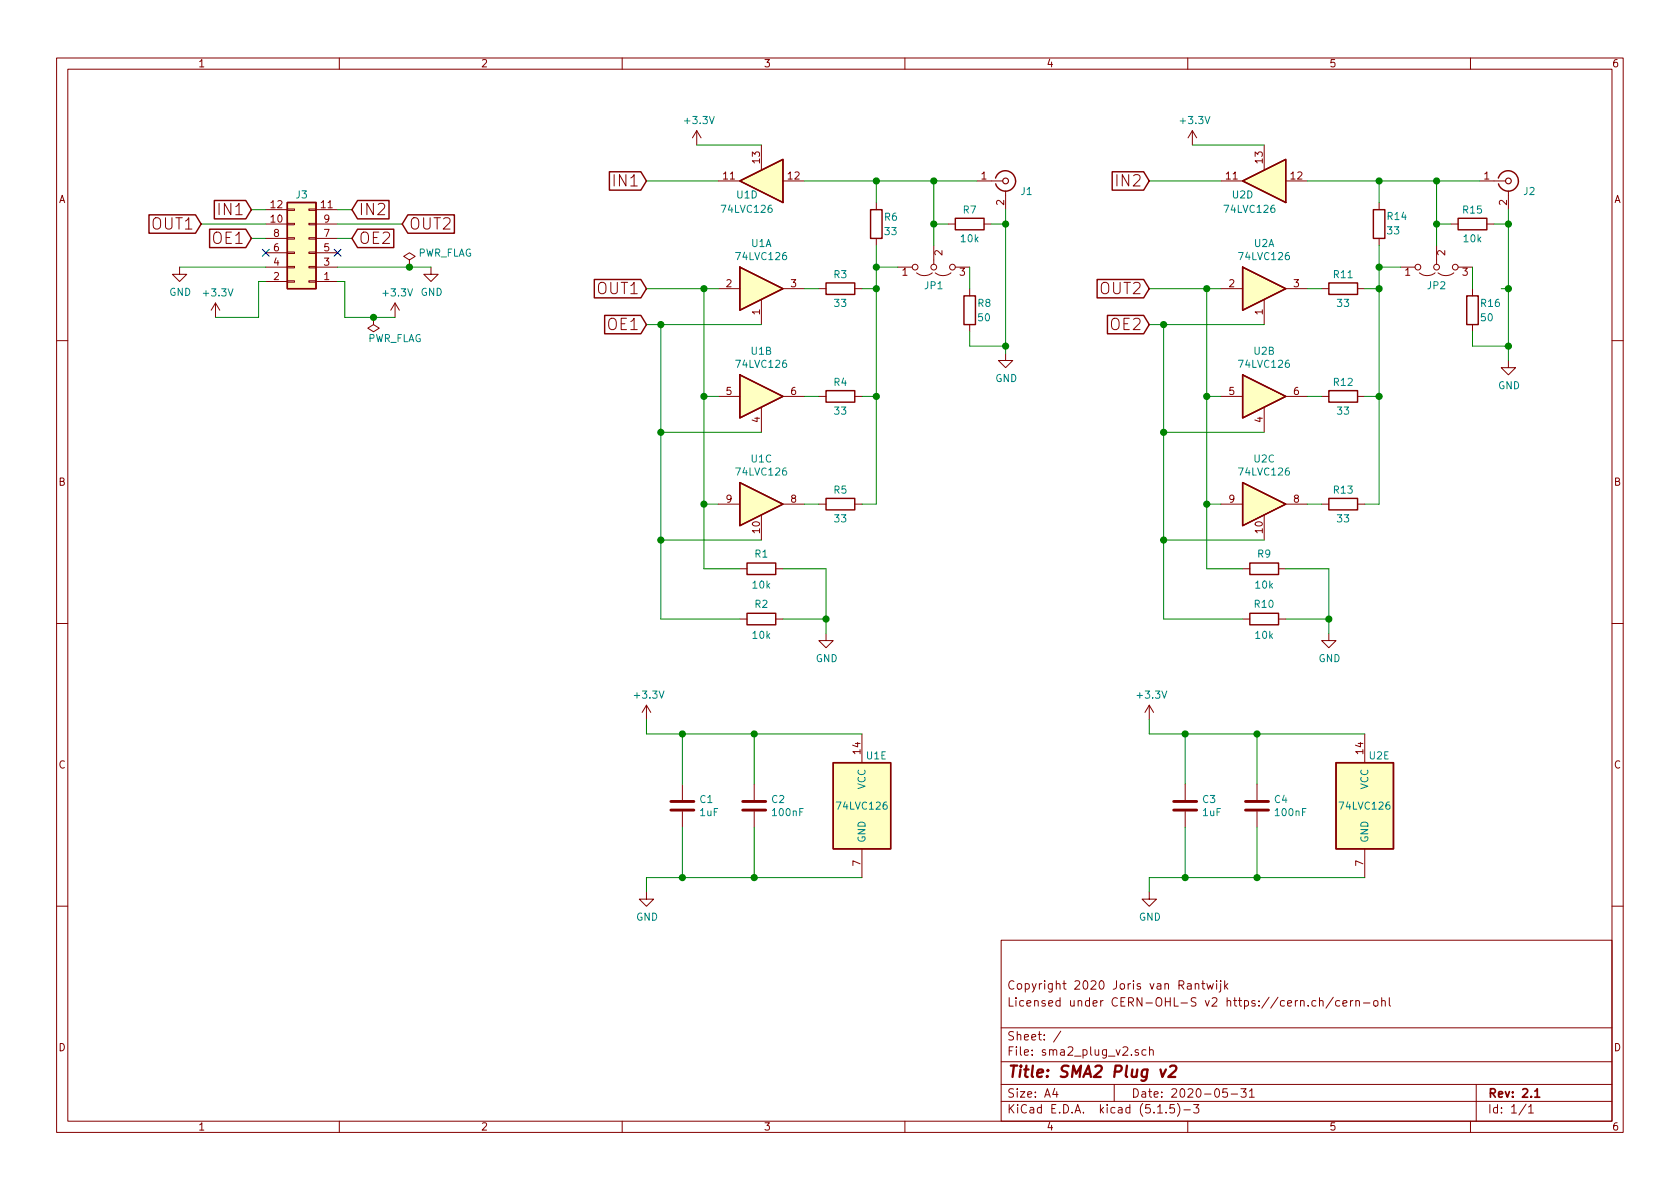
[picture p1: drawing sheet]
EESchema Schematic File Version 4
EELAYER 30 0
EELAYER END
$Descr A4 11693 8268
encoding utf-8
Sheet 1 1
Title "SMA2 Plug v2"
Date "2020-05-31"
Rev "2.1"
Comp ""
Comment1 "Licensed under CERN-OHL-S v2 https://cern.ch/cern-ohl"
Comment2 "Copyright 2020 Joris van Rantwijk"
Comment3 ""
Comment4 ""
$EndDescr
$Comp
L power:GND #PWR0101
U 1 1
P 1250 1850
F 0 "#PWR0101" H 1250 1600 50  0001 C CNN
F 1 "GND" H 1255 1677 50  0000 C CNN
F 2 "" H 1250 1850 50  0001 C CNN
F 3 "" H 1250 1850 50  0001 C CNN
	1    1250 1850
	1    0    0    -1  
$EndComp
$Comp
L power:+3.3V #PWR0102
U 1 1
P 1500 2200
F 0 "#PWR0102" H 1500 2050 50  0001 C CNN
F 1 "+3.3V" H 1515 2373 50  0000 C CNN
F 2 "" H 1500 2200 50  0001 C CNN
F 3 "" H 1500 2200 50  0001 C CNN
	1    1500 2200
	1    0    0    -1  
$EndComp
Text GLabel 2450 1450 2    79   Input ~ 0
IN2
Text GLabel 2450 1650 2    79   Input ~ 0
OE2
Text GLabel 2800 1550 2    79   Input ~ 0
OUT2
Wire Wire Line
	1850 1450 1750 1450
Wire Wire Line
	1850 1550 1400 1550
Wire Wire Line
	1850 1650 1750 1650
$Comp
L Connector_Generic:Conn_02x06_Odd_Even J3
U 1 1
P 2150 1750
F 0 "J3" H 2200 1350 50  0000 C CNN
F 1 "Conn_02x06_Top_Bottom" H 2200 2076 50  0001 C CNN
F 2 "Connector_PinHeader_2.54mm:PinHeader_2x06_P2.54mm_Horizontal" H 2150 1750 50  0001 C CNN
F 3 "~" H 2150 1750 50  0001 C CNN
	1    2150 1750
	-1   0    0    1   
$EndComp
Wire Wire Line
	1850 1950 1800 1950
Wire Wire Line
	1800 1950 1800 2200
$Comp
L power:GND #PWR0103
U 1 1
P 3000 1850
F 0 "#PWR0103" H 3000 1600 50  0001 C CNN
F 1 "GND" H 3005 1677 50  0000 C CNN
F 2 "" H 3000 1850 50  0001 C CNN
F 3 "" H 3000 1850 50  0001 C CNN
	1    3000 1850
	1    0    0    -1  
$EndComp
$Comp
L power:+3.3V #PWR0104
U 1 1
P 2750 2200
F 0 "#PWR0104" H 2750 2050 50  0001 C CNN
F 1 "+3.3V" H 2765 2373 50  0000 C CNN
F 2 "" H 2750 2200 50  0001 C CNN
F 3 "" H 2750 2200 50  0001 C CNN
	1    2750 2200
	1    0    0    -1  
$EndComp
Wire Wire Line
	2350 1950 2400 1950
Wire Wire Line
	2400 1950 2400 2200
Text GLabel 1750 1450 0    79   Input ~ 0
IN1
Wire Wire Line
	2350 1450 2450 1450
Text GLabel 1750 1650 0    79   Input ~ 0
OE1
Wire Wire Line
	2350 1650 2450 1650
Text GLabel 1400 1550 0    79   Input ~ 0
OUT1
Wire Wire Line
	2350 1550 2800 1550
NoConn ~ 1850 1750
NoConn ~ 2350 1750
$Comp
L 74xx:74LS126 U2
U 1 1
P 8800 2000
F 0 "U2" H 8800 2317 50  0000 C CNN
F 1 "74LVC126" H 8800 2226 50  0000 C CNN
F 2 "Package_SO:SOIC-14_3.9x8.7mm_P1.27mm" H 8800 2000 50  0001 C CNN
F 3 "http://www.ti.com/lit/gpn/sn74LS126" H 8800 2000 50  0001 C CNN
	1    8800 2000
	1    0    0    -1  
$EndComp
$Comp
L 74xx:74LS126 U2
U 2 1
P 8800 2750
F 0 "U2" H 8800 3067 50  0000 C CNN
F 1 "74LVC126" H 8800 2976 50  0000 C CNN
F 2 "Package_SO:SOIC-14_3.9x8.7mm_P1.27mm" H 8800 2750 50  0001 C CNN
F 3 "http://www.ti.com/lit/gpn/sn74LS126" H 8800 2750 50  0001 C CNN
	2    8800 2750
	1    0    0    -1  
$EndComp
Wire Wire Line
	8500 2000 8400 2000
Wire Wire Line
	8500 2750 8400 2750
Wire Wire Line
	8400 2750 8400 2000
Connection ~ 8400 2000
Wire Wire Line
	8400 2000 8000 2000
Wire Wire Line
	8800 3000 8100 3000
Wire Wire Line
	8100 3000 8100 2250
Wire Wire Line
	8000 2250 8100 2250
Wire Wire Line
	8100 2250 8800 2250
Connection ~ 8100 2250
$Comp
L 74xx:74LS126 U2
U 4 1
P 8800 1250
F 0 "U2" H 8950 1350 50  0000 C CNN
F 1 "74LVC126" H 8900 1450 50  0000 C CNN
F 2 "Package_SO:SOIC-14_3.9x8.7mm_P1.27mm" H 8800 1250 50  0001 C CNN
F 3 "http://www.ti.com/lit/gpn/sn74LS126" H 8800 1250 50  0001 C CNN
	4    8800 1250
	-1   0    0    1   
$EndComp
Wire Wire Line
	8500 3500 8400 3500
Wire Wire Line
	8400 3500 8400 2750
Connection ~ 8400 2750
Wire Wire Line
	8800 3750 8100 3750
Wire Wire Line
	8100 3750 8100 3000
Connection ~ 8100 3000
Text GLabel 8000 1250 0    79   Input ~ 0
IN2
Wire Wire Line
	8000 1250 8500 1250
$Comp
L power:+3.3V #PWR0105
U 1 1
P 8300 1000
F 0 "#PWR0105" H 8300 850 50  0001 C CNN
F 1 "+3.3V" H 8315 1173 50  0000 C CNN
F 2 "" H 8300 1000 50  0001 C CNN
F 3 "" H 8300 1000 50  0001 C CNN
	1    8300 1000
	1    0    0    -1  
$EndComp
Wire Wire Line
	9500 2000 9600 2000
Wire Wire Line
	9500 2750 9600 2750
Wire Wire Line
	9500 3500 9600 3500
Wire Wire Line
	9600 3500 9600 2750
Connection ~ 9600 2750
$Comp
L power:GND #PWR0106
U 1 1
P 10500 2500
F 0 "#PWR0106" H 10500 2250 50  0001 C CNN
F 1 "GND" H 10505 2327 50  0000 C CNN
F 2 "" H 10500 2500 50  0001 C CNN
F 3 "" H 10500 2500 50  0001 C CNN
	1    10500 2500
	1    0    0    -1  
$EndComp
$Comp
L 74xx:74LS126 U1
U 1 1
P 5300 2000
F 0 "U1" H 5300 2317 50  0000 C CNN
F 1 "74LVC126" H 5300 2226 50  0000 C CNN
F 2 "Package_SO:SOIC-14_3.9x8.7mm_P1.27mm" H 5300 2000 50  0001 C CNN
F 3 "http://www.ti.com/lit/gpn/sn74LS126" H 5300 2000 50  0001 C CNN
	1    5300 2000
	1    0    0    -1  
$EndComp
$Comp
L 74xx:74LS126 U1
U 2 1
P 5300 2750
F 0 "U1" H 5300 3067 50  0000 C CNN
F 1 "74LVC126" H 5300 2976 50  0000 C CNN
F 2 "Package_SO:SOIC-14_3.9x8.7mm_P1.27mm" H 5300 2750 50  0001 C CNN
F 3 "http://www.ti.com/lit/gpn/sn74LS126" H 5300 2750 50  0001 C CNN
	2    5300 2750
	1    0    0    -1  
$EndComp
Text GLabel 4500 2000 0    79   Input ~ 0
OUT1
Wire Wire Line
	5000 2000 4900 2000
Wire Wire Line
	5000 2750 4900 2750
Wire Wire Line
	4900 2750 4900 2000
Connection ~ 4900 2000
Wire Wire Line
	4900 2000 4500 2000
Text GLabel 4500 2250 0    79   Input ~ 0
OE1
Wire Wire Line
	5300 3000 4600 3000
Wire Wire Line
	4600 3000 4600 2250
Wire Wire Line
	4500 2250 4600 2250
Wire Wire Line
	4600 2250 5300 2250
Connection ~ 4600 2250
$Comp
L 74xx:74LS126 U1
U 4 1
P 5300 1250
F 0 "U1" H 5400 1350 50  0000 C CNN
F 1 "74LVC126" H 5400 1450 50  0000 C CNN
F 2 "Package_SO:SOIC-14_3.9x8.7mm_P1.27mm" H 5300 1250 50  0001 C CNN
F 3 "http://www.ti.com/lit/gpn/sn74LS126" H 5300 1250 50  0001 C CNN
	4    5300 1250
	-1   0    0    1   
$EndComp
$Comp
L 74xx:74LS126 U1
U 3 1
P 5300 3500
F 0 "U1" H 5300 3817 50  0000 C CNN
F 1 "74LVC126" H 5300 3726 50  0000 C CNN
F 2 "Package_SO:SOIC-14_3.9x8.7mm_P1.27mm" H 5300 3500 50  0001 C CNN
F 3 "http://www.ti.com/lit/gpn/sn74LS126" H 5300 3500 50  0001 C CNN
	3    5300 3500
	1    0    0    -1  
$EndComp
Wire Wire Line
	5000 3500 4900 3500
Wire Wire Line
	4900 3500 4900 2750
Connection ~ 4900 2750
Wire Wire Line
	5300 3750 4600 3750
Wire Wire Line
	4600 3750 4600 3000
Connection ~ 4600 3000
Text GLabel 4500 1250 0    79   Input ~ 0
IN1
Wire Wire Line
	4500 1250 5000 1250
$Comp
L power:+3.3V #PWR0107
U 1 1
P 4850 1000
F 0 "#PWR0107" H 4850 850 50  0001 C CNN
F 1 "+3.3V" H 4865 1173 50  0000 C CNN
F 2 "" H 4850 1000 50  0001 C CNN
F 3 "" H 4850 1000 50  0001 C CNN
	1    4850 1000
	1    0    0    -1  
$EndComp
$Comp
L Connector:Conn_Coaxial J1
U 1 1
P 7000 1250
F 0 "J1" H 7100 1179 50  0000 L CNN
F 1 "Conn_Coaxial" H 7100 1134 50  0001 L CNN
F 2 "Connector_Coaxial:SMA_Samtec_SMA-J-P-X-ST-EM1_EdgeMount" H 7000 1250 50  0001 C CNN
F 3 " ~" H 7000 1250 50  0001 C CNN
	1    7000 1250
	1    0    0    -1  
$EndComp
$Comp
L Device:R R3
U 1 1
P 5850 2000
F 0 "R3" V 5750 2000 50  0000 C CNN
F 1 "33" V 5950 2000 50  0000 C CNN
F 2 "Resistor_SMD:R_0805_2012Metric_Pad1.15x1.40mm_HandSolder" V 5780 2000 50  0001 C CNN
F 3 "~" H 5850 2000 50  0001 C CNN
	1    5850 2000
	0    1    1    0   
$EndComp
$Comp
L Device:R R4
U 1 1
P 5850 2750
F 0 "R4" V 5750 2750 50  0000 C CNN
F 1 "33" V 5950 2750 50  0000 C CNN
F 2 "Resistor_SMD:R_0805_2012Metric_Pad1.15x1.40mm_HandSolder" V 5780 2750 50  0001 C CNN
F 3 "~" H 5850 2750 50  0001 C CNN
	1    5850 2750
	0    1    1    0   
$EndComp
$Comp
L Device:R R5
U 1 1
P 5850 3500
F 0 "R5" V 5750 3500 50  0000 C CNN
F 1 "33" V 5950 3500 50  0000 C CNN
F 2 "Resistor_SMD:R_0805_2012Metric_Pad1.15x1.40mm_HandSolder" V 5780 3500 50  0001 C CNN
F 3 "~" H 5850 3500 50  0001 C CNN
	1    5850 3500
	0    1    1    0   
$EndComp
$Comp
L power:GND #PWR0108
U 1 1
P 7000 2450
F 0 "#PWR0108" H 7000 2200 50  0001 C CNN
F 1 "GND" H 7005 2277 50  0000 C CNN
F 2 "" H 7000 2450 50  0001 C CNN
F 3 "" H 7000 2450 50  0001 C CNN
	1    7000 2450
	1    0    0    -1  
$EndComp
$Comp
L Device:R R8
U 1 1
P 6750 2150
F 0 "R8" H 6800 2200 50  0000 L CNN
F 1 "50" H 6800 2100 50  0000 L CNN
F 2 "Resistor_SMD:R_1206_3216Metric_Pad1.42x1.75mm_HandSolder" V 6680 2150 50  0001 C CNN
F 3 "~" H 6750 2150 50  0001 C CNN
	1    6750 2150
	1    0    0    -1  
$EndComp
$Comp
L power:+3.3V #PWR0109
U 1 1
P 8000 5000
F 0 "#PWR0109" H 8000 4850 50  0001 C CNN
F 1 "+3.3V" H 8015 5173 50  0000 C CNN
F 2 "" H 8000 5000 50  0001 C CNN
F 3 "" H 8000 5000 50  0001 C CNN
	1    8000 5000
	1    0    0    -1  
$EndComp
$Comp
L power:GND #PWR0110
U 1 1
P 8000 6200
F 0 "#PWR0110" H 8000 5950 50  0001 C CNN
F 1 "GND" H 8005 6027 50  0000 C CNN
F 2 "" H 8000 6200 50  0001 C CNN
F 3 "" H 8000 6200 50  0001 C CNN
	1    8000 6200
	1    0    0    -1  
$EndComp
$Comp
L Device:C C3
U 1 1
P 8250 5600
F 0 "C3" H 8365 5646 50  0000 L CNN
F 1 "1uF" H 8365 5555 50  0000 L CNN
F 2 "Capacitor_SMD:C_0805_2012Metric_Pad1.15x1.40mm_HandSolder" H 8288 5450 50  0001 C CNN
F 3 "~" H 8250 5600 50  0001 C CNN
	1    8250 5600
	1    0    0    -1  
$EndComp
$Comp
L Device:C C4
U 1 1
P 8750 5600
F 0 "C4" H 8865 5646 50  0000 L CNN
F 1 "100nF" H 8865 5555 50  0000 L CNN
F 2 "Capacitor_SMD:C_0805_2012Metric_Pad1.15x1.40mm_HandSolder" H 8788 5450 50  0001 C CNN
F 3 "~" H 8750 5600 50  0001 C CNN
	1    8750 5600
	1    0    0    -1  
$EndComp
$Comp
L 74xx:74LS126 U2
U 5 1
P 9500 5600
F 0 "U2" H 9600 5950 50  0000 C CNN
F 1 "74LVC126" H 9500 5600 50  0000 C CNN
F 2 "Package_SO:SOIC-14_3.9x8.7mm_P1.27mm" H 9500 5600 50  0001 C CNN
F 3 "http://www.ti.com/lit/gpn/sn74LS126" H 9500 5600 50  0001 C CNN
	5    9500 5600
	1    0    0    -1  
$EndComp
Wire Wire Line
	8000 5000 8000 5100
Wire Wire Line
	8000 6200 8000 6100
Wire Wire Line
	8000 6100 8250 6100
Wire Wire Line
	8000 5100 8250 5100
Wire Wire Line
	8250 5450 8250 5100
Connection ~ 8250 5100
Wire Wire Line
	8250 5100 8750 5100
Wire Wire Line
	8250 5750 8250 6100
Connection ~ 8250 6100
Wire Wire Line
	8250 6100 8750 6100
Wire Wire Line
	8750 5450 8750 5100
Connection ~ 8750 5100
Wire Wire Line
	8750 5100 9500 5100
Wire Wire Line
	8750 5750 8750 6100
Connection ~ 8750 6100
Wire Wire Line
	8750 6100 9500 6100
$Comp
L power:+3.3V #PWR0111
U 1 1
P 4500 5000
F 0 "#PWR0111" H 4500 4850 50  0001 C CNN
F 1 "+3.3V" H 4515 5173 50  0000 C CNN
F 2 "" H 4500 5000 50  0001 C CNN
F 3 "" H 4500 5000 50  0001 C CNN
	1    4500 5000
	1    0    0    -1  
$EndComp
$Comp
L power:GND #PWR0112
U 1 1
P 4500 6200
F 0 "#PWR0112" H 4500 5950 50  0001 C CNN
F 1 "GND" H 4505 6027 50  0000 C CNN
F 2 "" H 4500 6200 50  0001 C CNN
F 3 "" H 4500 6200 50  0001 C CNN
	1    4500 6200
	1    0    0    -1  
$EndComp
$Comp
L Device:C C1
U 1 1
P 4750 5600
F 0 "C1" H 4865 5646 50  0000 L CNN
F 1 "1uF" H 4865 5555 50  0000 L CNN
F 2 "Capacitor_SMD:C_0805_2012Metric_Pad1.15x1.40mm_HandSolder" H 4788 5450 50  0001 C CNN
F 3 "~" H 4750 5600 50  0001 C CNN
	1    4750 5600
	1    0    0    -1  
$EndComp
$Comp
L Device:C C2
U 1 1
P 5250 5600
F 0 "C2" H 5365 5646 50  0000 L CNN
F 1 "100nF" H 5365 5555 50  0000 L CNN
F 2 "Capacitor_SMD:C_0805_2012Metric_Pad1.15x1.40mm_HandSolder" H 5288 5450 50  0001 C CNN
F 3 "~" H 5250 5600 50  0001 C CNN
	1    5250 5600
	1    0    0    -1  
$EndComp
$Comp
L 74xx:74LS126 U1
U 5 1
P 6000 5600
F 0 "U1" H 6100 5950 50  0000 C CNN
F 1 "74LVC126" H 6000 5600 50  0000 C CNN
F 2 "Package_SO:SOIC-14_3.9x8.7mm_P1.27mm" H 6000 5600 50  0001 C CNN
F 3 "http://www.ti.com/lit/gpn/sn74LS126" H 6000 5600 50  0001 C CNN
	5    6000 5600
	1    0    0    -1  
$EndComp
Wire Wire Line
	4500 5000 4500 5100
Wire Wire Line
	4500 6200 4500 6100
Wire Wire Line
	4500 6100 4750 6100
Wire Wire Line
	4500 5100 4750 5100
Wire Wire Line
	4750 5450 4750 5100
Connection ~ 4750 5100
Wire Wire Line
	4750 5100 5250 5100
Wire Wire Line
	4750 5750 4750 6100
Connection ~ 4750 6100
Wire Wire Line
	4750 6100 5250 6100
Wire Wire Line
	5250 5450 5250 5100
Connection ~ 5250 5100
Wire Wire Line
	5250 5100 6000 5100
Wire Wire Line
	5250 5750 5250 6100
Connection ~ 5250 6100
Wire Wire Line
	5250 6100 6000 6100
$Comp
L power:PWR_FLAG #FLG0101
U 1 1
P 2850 1850
F 0 "#FLG0101" H 2850 1925 50  0001 C CNN
F 1 "PWR_FLAG" H 3100 1950 50  0000 C CNN
F 2 "" H 2850 1850 50  0001 C CNN
F 3 "~" H 2850 1850 50  0001 C CNN
	1    2850 1850
	1    0    0    -1  
$EndComp
$Comp
L power:PWR_FLAG #FLG0102
U 1 1
P 2600 2200
F 0 "#FLG0102" H 2600 2275 50  0001 C CNN
F 1 "PWR_FLAG" H 2750 2350 50  0000 C CNN
F 2 "" H 2600 2200 50  0001 C CNN
F 3 "~" H 2600 2200 50  0001 C CNN
	1    2600 2200
	1    0    0    1   
$EndComp
Wire Wire Line
	8800 1000 8300 1000
$Comp
L Device:R R9
U 1 1
P 8800 3950
F 0 "R9" V 8900 3950 50  0000 C CNN
F 1 "10k" V 8684 3950 50  0000 C CNN
F 2 "Resistor_SMD:R_0805_2012Metric_Pad1.15x1.40mm_HandSolder" V 8730 3950 50  0001 C CNN
F 3 "~" H 8800 3950 50  0001 C CNN
	1    8800 3950
	0    -1   -1   0   
$EndComp
Text GLabel 8000 2250 0    79   Input ~ 0
OE2
Text GLabel 8000 2000 0    79   Input ~ 0
OUT2
$Comp
L Device:R R10
U 1 1
P 8800 4300
F 0 "R10" V 8900 4300 50  0000 C CNN
F 1 "10k" V 8684 4300 50  0000 C CNN
F 2 "Resistor_SMD:R_0805_2012Metric_Pad1.15x1.40mm_HandSolder" V 8730 4300 50  0001 C CNN
F 3 "~" H 8800 4300 50  0001 C CNN
	1    8800 4300
	0    -1   -1   0   
$EndComp
Wire Wire Line
	8400 3500 8400 3950
Wire Wire Line
	8400 3950 8650 3950
Connection ~ 8400 3500
Wire Wire Line
	8650 4300 8100 4300
Wire Wire Line
	8100 4300 8100 3750
Connection ~ 8100 3750
$Comp
L power:GND #PWR0113
U 1 1
P 9250 4400
F 0 "#PWR0113" H 9250 4150 50  0001 C CNN
F 1 "GND" H 9255 4227 50  0000 C CNN
F 2 "" H 9250 4400 50  0001 C CNN
F 3 "" H 9250 4400 50  0001 C CNN
	1    9250 4400
	1    0    0    -1  
$EndComp
Wire Wire Line
	8950 3950 9250 3950
Wire Wire Line
	9250 3950 9250 4300
Wire Wire Line
	8950 4300 9250 4300
Connection ~ 9250 4300
Wire Wire Line
	9250 4300 9250 4400
Wire Wire Line
	5300 1000 4850 1000
$Comp
L Device:R R1
U 1 1
P 5300 3950
F 0 "R1" V 5400 3950 50  0000 C CNN
F 1 "10k" V 5184 3950 50  0000 C CNN
F 2 "Resistor_SMD:R_0805_2012Metric_Pad1.15x1.40mm_HandSolder" V 5230 3950 50  0001 C CNN
F 3 "~" H 5300 3950 50  0001 C CNN
	1    5300 3950
	0    -1   -1   0   
$EndComp
$Comp
L Device:R R2
U 1 1
P 5300 4300
F 0 "R2" V 5400 4300 50  0000 C CNN
F 1 "10k" V 5184 4300 50  0000 C CNN
F 2 "Resistor_SMD:R_0805_2012Metric_Pad1.15x1.40mm_HandSolder" V 5230 4300 50  0001 C CNN
F 3 "~" H 5300 4300 50  0001 C CNN
	1    5300 4300
	0    -1   -1   0   
$EndComp
Wire Wire Line
	4900 3950 5150 3950
Wire Wire Line
	5150 4300 4600 4300
$Comp
L power:GND #PWR0114
U 1 1
P 5750 4400
F 0 "#PWR0114" H 5750 4150 50  0001 C CNN
F 1 "GND" H 5755 4227 50  0000 C CNN
F 2 "" H 5750 4400 50  0001 C CNN
F 3 "" H 5750 4400 50  0001 C CNN
	1    5750 4400
	1    0    0    -1  
$EndComp
Wire Wire Line
	5450 3950 5750 3950
Wire Wire Line
	5750 3950 5750 4300
Wire Wire Line
	5450 4300 5750 4300
Connection ~ 5750 4300
Wire Wire Line
	5750 4300 5750 4400
Wire Wire Line
	4900 3950 4900 3500
Connection ~ 4900 3500
Wire Wire Line
	4600 4300 4600 3750
Connection ~ 4600 3750
Wire Wire Line
	2350 1850 2850 1850
Wire Wire Line
	2850 1850 3000 1850
Connection ~ 2850 1850
Connection ~ 2600 2200
Wire Wire Line
	2600 2200 2750 2200
Wire Wire Line
	2400 2200 2600 2200
Wire Wire Line
	1850 1850 1250 1850
Wire Wire Line
	1500 2200 1800 2200
$Comp
L Connector:Conn_Coaxial J2
U 1 1
P 10500 1250
F 0 "J2" H 10600 1179 50  0000 L CNN
F 1 "Conn_Coaxial" H 10600 1134 50  0001 L CNN
F 2 "Connector_Coaxial:SMA_Samtec_SMA-J-P-X-ST-EM1_EdgeMount" H 10500 1250 50  0001 C CNN
F 3 " ~" H 10500 1250 50  0001 C CNN
	1    10500 1250
	1    0    0    -1  
$EndComp
$Comp
L Device:R R7
U 1 1
P 6750 1550
F 0 "R7" V 6650 1550 50  0000 C CNN
F 1 "10k" V 6850 1550 50  0000 C CNN
F 2 "Resistor_SMD:R_0805_2012Metric_Pad1.15x1.40mm_HandSolder" V 6680 1550 50  0001 C CNN
F 3 "~" H 6750 1550 50  0001 C CNN
	1    6750 1550
	0    1    1    0   
$EndComp
$Comp
L 74xx:74LS126 U2
U 3 1
P 8800 3500
F 0 "U2" H 8800 3817 50  0000 C CNN
F 1 "74LVC126" H 8800 3726 50  0000 C CNN
F 2 "Package_SO:SOIC-14_3.9x8.7mm_P1.27mm" H 8800 3500 50  0001 C CNN
F 3 "http://www.ti.com/lit/gpn/sn74LS126" H 8800 3500 50  0001 C CNN
	3    8800 3500
	1    0    0    -1  
$EndComp
Wire Wire Line
	9100 2000 9200 2000
$Comp
L Device:R R13
U 1 1
P 9350 3500
F 0 "R13" V 9250 3500 50  0000 C CNN
F 1 "33" V 9450 3500 50  0000 C CNN
F 2 "Resistor_SMD:R_0805_2012Metric_Pad1.15x1.40mm_HandSolder" V 9280 3500 50  0001 C CNN
F 3 "~" H 9350 3500 50  0001 C CNN
	1    9350 3500
	0    1    1    0   
$EndComp
$Comp
L Device:R R12
U 1 1
P 9350 2750
F 0 "R12" V 9250 2750 50  0000 C CNN
F 1 "33" V 9450 2750 50  0000 C CNN
F 2 "Resistor_SMD:R_0805_2012Metric_Pad1.15x1.40mm_HandSolder" V 9280 2750 50  0001 C CNN
F 3 "~" H 9350 2750 50  0001 C CNN
	1    9350 2750
	0    1    1    0   
$EndComp
$Comp
L Device:R R11
U 1 1
P 9350 2000
F 0 "R11" V 9250 2000 50  0000 C CNN
F 1 "33" V 9450 2000 50  0000 C CNN
F 2 "Resistor_SMD:R_0805_2012Metric_Pad1.15x1.40mm_HandSolder" V 9280 2000 50  0001 C CNN
F 3 "~" H 9350 2000 50  0001 C CNN
	1    9350 2000
	0    1    1    0   
$EndComp
Wire Wire Line
	9100 2750 9200 2750
Wire Wire Line
	9100 3500 9200 3500
$Comp
L Device:R R14
U 1 1
P 9600 1550
F 0 "R14" H 9400 1500 50  0000 L CNN
F 1 "33" H 9450 1600 50  0000 L CNN
F 2 "Resistor_SMD:R_0805_2012Metric_Pad1.15x1.40mm_HandSolder" V 9530 1550 50  0001 C CNN
F 3 "~" H 9600 1550 50  0001 C CNN
	1    9600 1550
	-1   0    0    1   
$EndComp
Wire Wire Line
	10300 1250 10000 1250
Connection ~ 10000 1250
Wire Wire Line
	10450 2000 10500 2000
Wire Wire Line
	5600 2000 5700 2000
Wire Wire Line
	5600 2750 5700 2750
Wire Wire Line
	5600 3500 5700 3500
Wire Wire Line
	6000 3500 6100 3500
Wire Wire Line
	6100 3500 6100 2750
Wire Wire Line
	6000 2000 6100 2000
Wire Wire Line
	6000 2750 6100 2750
Connection ~ 6100 2750
Wire Wire Line
	5600 1250 6100 1250
Connection ~ 6500 1250
Wire Wire Line
	6500 1250 6800 1250
Wire Wire Line
	10500 2000 10500 2400
Connection ~ 10500 2000
$Comp
L Device:R R6
U 1 1
P 6100 1550
F 0 "R6" H 6150 1600 50  0000 L CNN
F 1 "33" H 6150 1500 50  0000 L CNN
F 2 "Resistor_SMD:R_0805_2012Metric_Pad1.15x1.40mm_HandSolder" V 6030 1550 50  0001 C CNN
F 3 "~" H 6100 1550 50  0001 C CNN
	1    6100 1550
	1    0    0    -1  
$EndComp
$Comp
L Jumper:Jumper_3_Open JP2
U 1 1
P 10000 1850
F 0 "JP2" H 10000 1982 50  0000 C CNN
F 1 "Jumper_3_Open" H 10000 2072 50  0001 C CNN
F 2 "Connector_PinHeader_2.54mm:PinHeader_1x03_P2.54mm_Vertical" H 10000 1850 50  0001 C CNN
F 3 "~" H 10000 1850 50  0001 C CNN
	1    10000 1850
	1    0    0    1   
$EndComp
Wire Wire Line
	10250 2300 10250 2400
Wire Wire Line
	10250 2400 10500 2400
Connection ~ 10500 2400
Wire Wire Line
	10500 2400 10500 2500
Connection ~ 9600 2000
Wire Wire Line
	9600 2000 9600 2750
Wire Wire Line
	9750 1850 9600 1850
Wire Wire Line
	9600 1850 9600 2000
Wire Wire Line
	10250 2000 10250 1850
Wire Wire Line
	10000 1250 10000 1550
Wire Wire Line
	10500 1450 10500 1550
$Comp
L Device:R R15
U 1 1
P 10250 1550
F 0 "R15" V 10150 1550 50  0000 C CNN
F 1 "10k" V 10350 1550 50  0000 C CNN
F 2 "Resistor_SMD:R_0805_2012Metric_Pad1.15x1.40mm_HandSolder" V 10180 1550 50  0001 C CNN
F 3 "~" H 10250 1550 50  0001 C CNN
	1    10250 1550
	0    1    1    0   
$EndComp
$Comp
L Device:R R16
U 1 1
P 10250 2150
F 0 "R16" H 10300 2200 50  0000 L CNN
F 1 "50" H 10300 2100 50  0000 L CNN
F 2 "Resistor_SMD:R_1206_3216Metric_Pad1.42x1.75mm_HandSolder" V 10180 2150 50  0001 C CNN
F 3 "~" H 10250 2150 50  0001 C CNN
	1    10250 2150
	1    0    0    -1  
$EndComp
Wire Wire Line
	10100 1550 10000 1550
Connection ~ 10000 1550
Wire Wire Line
	10000 1550 10000 1700
Wire Wire Line
	10400 1550 10500 1550
Connection ~ 10500 1550
Wire Wire Line
	10500 1550 10500 2000
Wire Wire Line
	9100 1250 9600 1250
Wire Wire Line
	9600 1700 9600 1850
Connection ~ 9600 1850
Wire Wire Line
	9600 1400 9600 1250
Connection ~ 9600 1250
Wire Wire Line
	9600 1250 10000 1250
Wire Wire Line
	6500 1250 6500 1550
Wire Wire Line
	7000 1450 7000 1550
Wire Wire Line
	6900 1550 7000 1550
Connection ~ 7000 1550
Wire Wire Line
	6600 1550 6500 1550
$Comp
L Jumper:Jumper_3_Open JP1
U 1 1
P 6500 1850
F 0 "JP1" H 6500 1982 50  0000 C CNN
F 1 "Jumper_3_Open" H 6500 2072 50  0001 C CNN
F 2 "Connector_PinHeader_2.54mm:PinHeader_1x03_P2.54mm_Vertical" H 6500 1850 50  0001 C CNN
F 3 "~" H 6500 1850 50  0001 C CNN
	1    6500 1850
	1    0    0    1   
$EndComp
Wire Wire Line
	6100 2000 6100 2750
Wire Wire Line
	6100 1400 6100 1250
Connection ~ 6100 1250
Wire Wire Line
	6100 1250 6500 1250
Wire Wire Line
	6100 1700 6100 1850
Connection ~ 6100 2000
Wire Wire Line
	6250 1850 6100 1850
Connection ~ 6100 1850
Wire Wire Line
	6100 1850 6100 2000
Wire Wire Line
	6500 1700 6500 1550
Connection ~ 6500 1550
Wire Wire Line
	6750 2000 6750 1850
Wire Wire Line
	6750 2300 6750 2400
Wire Wire Line
	6750 2400 7000 2400
Connection ~ 7000 2400
Wire Wire Line
	7000 2400 7000 2450
Wire Wire Line
	7000 1550 7000 2400
$EndSCHEMATC
